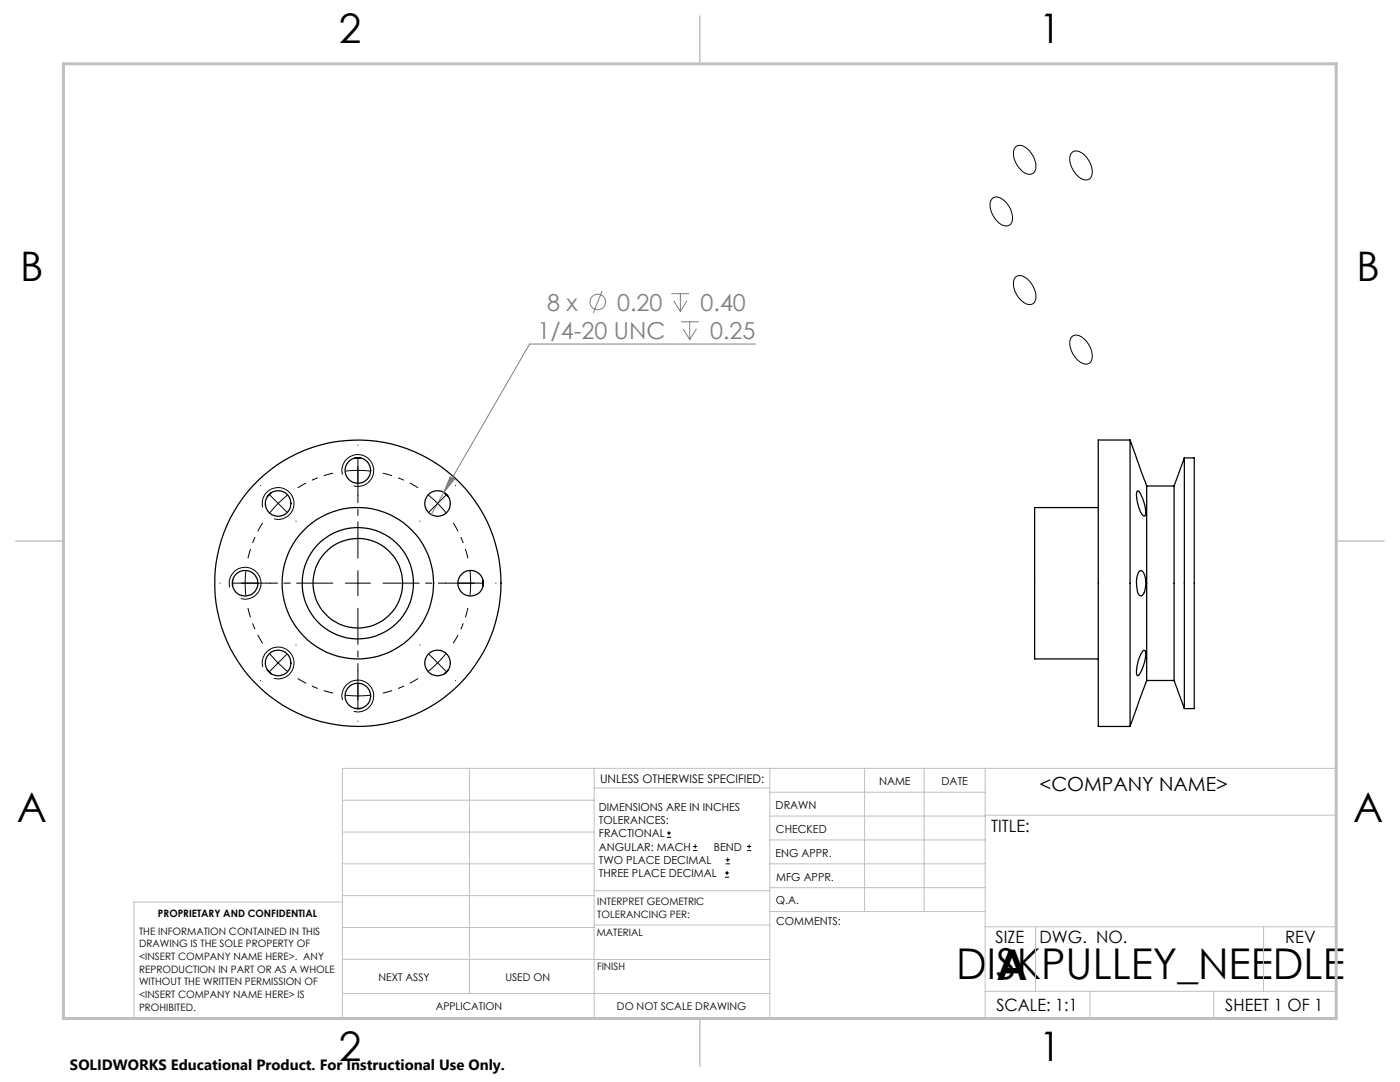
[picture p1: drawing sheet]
<svg xmlns="http://www.w3.org/2000/svg" width="279mm" height="216mm" viewBox="0 0 279 216" stroke-linecap="round" stroke-linejoin="round" font-family="sans-serif">
<g fill="none" stroke="#000" stroke-width=".25">
<path d="M54.1 98.3l-.8 .8M70.9 91.4h1.1M88.7 98.3l.8 .8M225.5 87.8v57.2M225.5 87.8h-6.3v57.2h6.3M225.5 87.8l3.3 9.2M226.9 98l.2-.1a7.3 7.3 0 0 1 1.5 4.9l-.1 .2a1.47 1.47 0 0 1-1-1.2l-.5-1.3a4 4 0 0 1-.1-2.5zM228.8 97v38.8M228.8 97h5.5M234.3 97v38.8M236.4 91.4h1.9v50h-1.9M236.4 91.4v50"/>
<path d="M236.4 91.4l-2.1 5.6M46.4 115.8v1.1M96.4 115.8v1.1M219.2 101.3h-12.7v30.2h12.7M227.3 114.1l.2-.3a1.33 1.33 0 0 1 1.1 1.4 4.9 4.9 0 0 1-.6 3.5l-.3 .2a1.14 1.14 0 0 1-.8-1.2 5.7 5.7 0 0 1 .4-3.6zM53.3 133.7l.8 .7M89.5 133.7l-.8 .7M228.1 129.9l.4-.1a4.8 4.8 0 0 1-.5 3.5 1.89 1.89 0 0 1-1 1.5 5.9 5.9 0 0 1 .8-4.4zM228.8 135.8l-3.3 9.2M228.8 135.8h5.5M234.3 135.8l2.1 5.6M70.9 141.4h1.1"/>
<circle cx="71.4" cy="93.9" r="2.56"/>
<circle cx="48.9" cy="116.4" r="2.56"/>
<circle cx="55.5" cy="100.5" r="2.56"/>
<circle cx="71.4" cy="116.4" r="11.1"/>
<circle cx="71.4" cy="116.4" r="28.6"/>
<circle cx="71.4" cy="116.4" r="8.9"/>
<circle cx="71.4" cy="116.4" r="15.1"/>
<circle cx="87.3" cy="100.5" r="2.56"/>
<circle cx="93.9" cy="116.4" r="2.55"/>
<circle cx="55.5" cy="132.3" r="2.56"/>
<circle cx="71.4" cy="138.9" r="2.55"/>
<circle cx="87.3" cy="132.3" r="2.56"/>
</g>
<g fill="none" stroke="#808080" stroke-width=".2">
<path d="M120.2 58l-1.8 4.5M134 58.6h3.5M135.8 58.6v3.6M134.4 60l1.4 2.2M135.9 64.2h3.6M136.3 65.6l1.4 2.2M137.1 60l-1.3 2.2M137.7 64.2v3.6M139 65.6l-1.3 2.2M150.7 68.7h-45l-17.1 29.5M88.6 98.2l-2.6 4.5M89.8 95.1l.9 .5-2.1 2.6z"/>
<circle cx="119.3" cy="60.3" r="1.56"/>
</g>
<g fill="none" stroke="#000" stroke-width=".2">
<path d="M198 39.7a1.75 1.75 0 0 1 2.5 .4 4.2 4.2 0 0 1 1.3 4.5 1.63 1.63 0 0 1-2.6-.2 4.3 4.3 0 0 1-1.4-4.5zM202.5 29.5a1.6 1.6 0 0 1 2.5 .1 4.4 4.4 0 0 1 1.6 4.5 1.44 1.44 0 0 1-2.3 .3 4.3 4.3 0 0 1-1.8-4.9zM214 30.4l.1-.1a2.43 2.43 0 0 1 2.9 1.3 3.5 3.5 0 0 1 .6 4 1.88 1.88 0 0 1-2.6-.6 4.1 4.1 0 0 1-1.2-4.4zM202.5 55.5a1.64 1.64 0 0 1 2.5 .1 4.4 4.4 0 0 1 1.6 4.5 1.39 1.39 0 0 1-2.3 .2 4.3 4.3 0 0 1-1.8-4.8zM214 67.1a1.95 1.95 0 0 1 2.6 .7 3.9 3.9 0 0 1 1.1 4.4 1.7 1.7 0 0 1-2.5-.3 4.3 4.3 0 0 1-1.5-4.4zM68.3 94.7a3.2 3.2 0 0 1 2.8-4 3.2 3.2 0 0 1 3.5 3.4 3.2 3.2 0 0 1-4 2.8M45.9 117.2a3.2 3.2 0 0 1 2.8-4 3.2 3.2 0 0 1 3.4 3.5 3.2 3.2 0 0 1-4 2.8M52.4 101.3a3.2 3.2 0 0 1 2.8-4 3.2 3.2 0 0 1 3.5 3.4 3.2 3.2 0 0 1-4 2.8M52.4 133.1a3.2 3.2 0 0 1 2.8-4 3.2 3.2 0 0 1 3.5 3.5 3.2 3.2 0 0 1-4 2.8M53.8 130.4l1.5 1.7 2.1 1.8M57.3 130.5l-3.6 3.6M68.3 139.7a3.2 3.2 0 0 1 2.8-4 3.2 3.2 0 0 1 3.5 3.5 3.2 3.2 0 0 1-4 2.8"/>
<path d="M133.1 167.1h.8M133.1 166.2h.8M133.5 165.8v.9M138.3 169.7h.8M138.3 168.9h.8M138.7 168.5v.8M144.7 175h.8M144.7 174.2h.8M144.8 172.4h.9M144.8 171.6h.9M145.1 173.8v.8M145.2 171.1v.9"/>
<path d="M149.1 169.7h.8M149.1 168.9h.8M149.5 168.5v.8"/>
</g>
<g fill="none" stroke="#000" stroke-width=".2" stroke-dasharray="15.2 1.3 1.3 1.3" stroke-linecap="butt">
<path d="M71.4 93.9l-2.5 .1M71.4 93.9l2.5 .1M48.9 116.4l.2 2.5M48.9 116.4l.2-2.5M55.5 100.4l-1.6 1.9M55.5 100.4l1.9-1.6M87.3 100.4l-1.8-1.6M87.3 100.4l1.7 1.9M93.9 116.4l-.1-2.5M93.9 116.4l-.1 2.5M71.4 138.9l2.5-.2M71.4 138.9l-2.5-.2"/>
<path d="M87.3 132.3l1.7-1.9M87.3 132.3l-1.8 1.6"/>
</g>
<path d="M66.5 94.4a22.5 22.5 0 0 0-7.1 2.9M83.4 97.3a22.5 22.5 0 0 0-7-2.9M52.4 104.3a22.5 22.5 0 0 0-2.9 7.1M93.4 111.4a22.5 22.5 0 0 0-2.9-7.1M49.5 121.3a22.5 22.5 0 0 0 2.9 7.1M59.4 135.4a22.5 22.5 0 0 0 7.1 2.9M76.4 138.3a22.5 22.5 0 0 0 7-2.9M90.5 128.4a22.5 22.5 0 0 0 2.9-7.1" fill="none" stroke="#000" stroke-width=".2" stroke-dasharray="15.2 1.3 1.3 1.3" stroke-dashoffset="13.3" stroke-linecap="butt"/>
<g fill="none" stroke="#c0c0c0" stroke-width=".2">
<path d="M68.3 159.7h50.3M93.7 153.3v44.9M118.6 153.3v49.9M118.6 157.2h35M153.6 153.3v49.9M153.6 158.1h43M172.5 153.3v28.6M184.4 153.3v28.6M196.6 153.3v49.9M68.3 180h-41.6v23.2h240v-49.9h-198.4v49.9M68.3 166h50.3M68.3 178.7h50.3"/>
<path d="M68.3 172.4h50.3M118.6 177.7h35M153.6 162.8h43M153.6 177.1h43M153.6 172.4h43M153.6 167.6h43M196.6 162.7h70.1M68.3 198.2h85.3M68.3 191.4l85.3 .1M68.3 185.1h50.3M118.6 184.6h35M153.6 181.9h43"/>
<path d="M196.6 184.9h70.1M196.6 197.8h70.1M206.7 184.9v12.9M217.5 197.8v5.4M242.2 197.8v5.4M252.2 184.9v12.9"/>
</g>
<path d="M139.7 3.2v9.5M3.1 107.9h9.6M266.7 107.9h9.5M139.7 203.2v9.6" fill="none" stroke="#c0c0c0" stroke-width=".3"/>
<path d="M12.7 12.7h254v190.5h-254z" fill="none" stroke="#c0c0c0" stroke-width=".6"/>
<g fill="none" stroke="#000" stroke-width=".2" stroke-dasharray="15.2 1.3 1.3 1.3">
<path d="M52 96.9h-.1M71.4 93.9v-2.5M71.4 93.9v2.5M71.4 88.9v-.1M71.4 98.9h.1M90.9 96.9h.1M43.9 116.4h.1M48.9 116.4h-2.5M48.9 116.4h2.5M53.9 116.4h.1M55.5 100.4l-1.7-1.7M55.5 100.4l1.8 1.8"/>
<path d="M59.1 104h.1M71.4 116.4v-2.5M71.4 116.4h-2.5M71.4 116.4v2.5M71.4 116.4h2.5M83.8 104h.1M87.3 100.4l1.8-1.7M87.3 100.4l-1.7 1.8M88.9 116.4h.1M93.9 116.4h2.5M93.9 116.4h-2.5M98.9 116.4h.1"/>
<path d="M52 135.8h-.1M59.1 128.7h.1M71.4 138.9v2.5M71.4 138.9v-2.5M71.4 133.9v-.1M83.8 128.7h.1M87.3 132.3l1.8 1.7M87.3 132.3l-1.7-1.8M90.9 135.8h.1M71.4 143.9h.1"/>
</g>
<path d="M66.4 116.4h-18.3M71.4 111.4v-18.3M76.4 116.4h18.3M71.4 121.4v18.2" fill="none" stroke="#000" stroke-width=".2" stroke-dasharray="15.2 1.3 1.3 1.3" stroke-dashoffset="8"/>
<path d="M89.8 95.1l.9 .5-2.1 2.6z" fill="#808080"/>
<g font-size="8.5">
<text x="190.8" y="195.4">DISKPULLEY_NEEDLE</text>
<text x="198.9" y="195.5">A</text>
</g>
<g font-size="8.1">
<text x="67.6" y="8.5">2</text>
<text x="207.3" y="8.5">1</text>
<text x="4" y="56.2">B</text>
<text x="270.7" y="56.2">B</text>
<text x="3.3" y="164.1">A</text>
<text x="270" y="164.1">A</text>
<text x="67.6" y="211.7">2</text>
<text x="207.3" y="211.7">1</text>
</g>
<g font-size="4.7" fill="#808080">
<text x="109.2" y="62">8 x</text>
<text x="123.2" y="62">0.20</text>
<text x="139.8" y="62">0.40</text>
<text x="107.3" y="67.6">1/4-20 UNC</text>
<text x="141.7" y="67.6">0.25</text>
</g>
<text font-size="3.9" x="207.5" y="157.8">&lt;COMPANY NAME&gt;</text>
<g font-size="3.4">
<text x="197.8" y="166">TITLE:</text>
<text x="198.7" y="188.1">SIZE</text>
<text x="207.5" y="188.1">DWG. NO.</text>
<text x="256.5" y="188.2">REV</text>
<text x="198.8" y="201.7">SCALE: 1:1</text>
<text x="244.5" y="201.7">SHEET 1 OF 1</text>
</g>
<text font-size="3" x="14" y="213.5">SOLIDWORKS Educational Product. For Instructional Use Only.</text>
<text font-size="2.4" x="119.8" y="156.2">UNLESS OTHERWISE SPECIFIED:</text>
<g font-size="2.2">
<text x="119.5" y="161.8">DIMENSIONS ARE IN INCHES</text>
<text x="154.8" y="161.4">DRAWN</text>
<text x="175.4" y="156.6">NAME</text>
<text x="187.9" y="156.7">DATE</text>
<text x="119.5" y="164.4">TOLERANCES:</text>
<text x="119.5" y="167.1">FRACTIONAL</text>
<text x="154.9" y="166.3">CHECKED</text>
<text x="119.5" y="169.7">ANGULAR: MACH</text>
<text x="119.5" y="172.4">TWO PLACE DECIMAL</text>
<text x="142.5" y="169.7">BEND</text>
<text x="154.8" y="170.9">ENG APPR.</text>
<text x="119.5" y="175">THREE PLACE DECIMAL</text>
<text x="154.9" y="175.7">MFG APPR.</text>
<text x="154.9" y="180.4">Q.A.</text>
<text x="154.9" y="184.6">COMMENTS:</text>
</g>
<g font-size="2.1">
<text x="75.5" y="195.7">NEXT ASSY</text>
<text x="100.9" y="195.7">USED ON</text>
<text x="86.9" y="201.5">APPLICATION</text>
<text x="123.1" y="201.6">DO NOT SCALE DRAWING</text>
</g>
<g font-size="2">
<text x="31.5" y="182.9">PROPRIETARY AND CONFIDENTIAL</text>
<text x="119.2" y="180.6">INTERPRET GEOMETRIC</text>
<text x="119.2" y="183.1">TOLERANCING PER:</text>
<text x="27.8" y="186.5">THE INFORMATION CONTAINED IN THIS</text>
<text x="27.8" y="189">DRAWING IS THE SOLE PROPERTY OF</text>
<text x="27.8" y="191.6">&lt;INSERT COMPANY NAME HERE&gt;. ANY</text>
<text x="119.1" y="186.7">MATERIAL</text>
<text x="27.8" y="194.1">REPRODUCTION IN PART OR AS A WHOLE</text>
<text x="27.8" y="196.6">WITHOUT THE WRITTEN PERMISSION OF</text>
<text x="119.1" y="193.5">FINISH</text>
<text x="27.8" y="199.1">&lt;INSERT COMPANY NAME HERE&gt; IS</text>
<text x="27.8" y="201.7">PROHIBITED.</text>
</g>
</svg>
